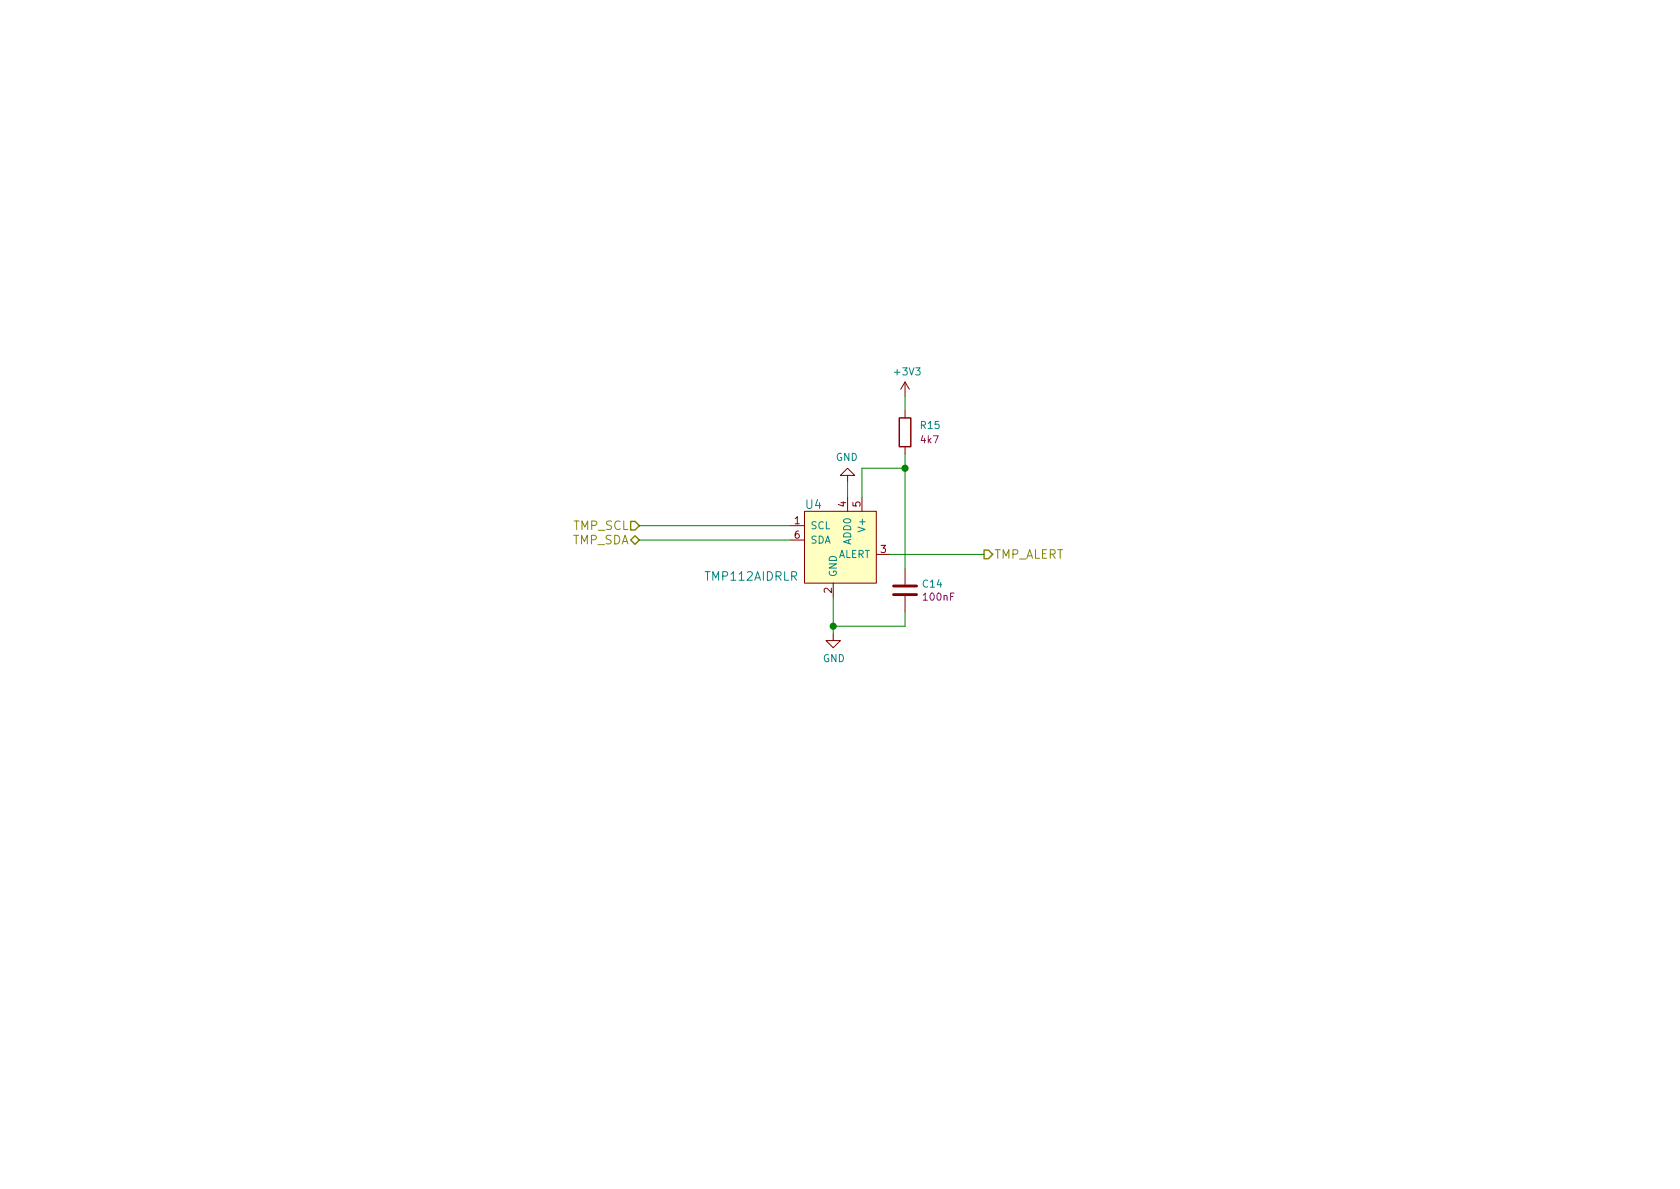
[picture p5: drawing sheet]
EESchema Schematic File Version 4
LIBS:ASISTE-cache
EELAYER 26 0
EELAYER END
$Descr A4 11693 8268
encoding utf-8
Sheet 5 6
Title "Temperature"
Date "2018-08-15"
Rev "v1.0"
Comp "ASISTE"
Comment1 "Julio López Moya"
Comment2 "ASISTE"
Comment3 ""
Comment4 ""
$EndDescr
$Comp
L Asiste:TMP112AIDRLR U4
U 1 1
P 5900 3850
F 0 "U4" H 5600 4200 60  0000 L CNN
F 1 "TMP112AIDRLR" H 4900 3700 60  0000 L CNN
F 2 "ASISTE:SOT-563" H 6100 4050 60  0001 L CNN
F 3 "http://www.ti.com/lit/ds/symlink/tmp112.pdf" H 6100 4150 60  0001 L CNN
F 4 "TMP112AIDRLR" H 6100 4250 60  0001 L CNN "man#"
	1    5900 3850
	1    0    0    -1  
$EndComp
Text HLabel 4450 3650 0    60   Input ~ 0
TMP_SCL
Text HLabel 4450 3750 0    60   BiDi ~ 0
TMP_SDA
Text HLabel 6850 3850 2    60   Output ~ 0
TMP_ALERT
$Comp
L Asiste:GND #PWR028
U 1 1
P 5800 4400
F 0 "#PWR028" H 5800 4150 50  0001 C CNN
F 1 "GND" H 5805 4227 50  0000 C CNN
F 2 "" H 5800 4400 50  0001 C CNN
F 3 "" H 5800 4400 50  0001 C CNN
	1    5800 4400
	1    0    0    -1  
$EndComp
Wire Wire Line
	5800 4150 5800 4350
Wire Wire Line
	6000 3450 6000 3250
$Comp
L Asiste:+3V3 #PWR030
U 1 1
P 6300 2750
F 0 "#PWR030" H 6300 2600 50  0001 C CNN
F 1 "+3V3" H 6315 2923 50  0000 C CNN
F 2 "" H 6300 2750 50  0001 C CNN
F 3 "" H 6300 2750 50  0001 C CNN
	1    6300 2750
	1    0    0    -1  
$EndComp
$Comp
L Asiste:C_0402_100nF C14
U 1 1
P 6300 4100
F 0 "C14" H 6415 4146 50  0000 L CNN
F 1 "C_0402_100nF" H 6050 3550 50  0001 L CNN
F 2 "ASISTE:C_0402" H 6350 3850 50  0001 C CNN
F 3 "https://www.mouser.es/datasheet/2/281/murata_03122018_GCM_Series-1310150.pdf" H 6850 3750 50  0001 C CNN
F 4 "GCM155R71C104KA55D" H 6300 3650 60  0001 C CNN "man#"
F 5 "100nF" H 6415 4055 50  0000 L CNN "Capacitance"
F 6 "16V" H 6250 3450 50  0001 L CNN "Voltage"
	1    6300 4100
	1    0    0    -1  
$EndComp
Wire Wire Line
	6300 4250 6300 4350
Wire Wire Line
	6300 4350 5800 4350
Connection ~ 5800 4350
Wire Wire Line
	5800 4350 5800 4400
Wire Wire Line
	6300 3950 6300 3250
Wire Wire Line
	6000 3250 6300 3250
Connection ~ 6300 3250
$Comp
L Asiste:GND #PWR029
U 1 1
P 5900 3350
F 0 "#PWR029" H 5900 3100 50  0001 C CNN
F 1 "GND" H 5905 3177 50  0000 C CNN
F 2 "" H 5900 3350 50  0001 C CNN
F 3 "" H 5900 3350 50  0001 C CNN
	1    5900 3350
	-1   0    0    1   
$EndComp
Wire Wire Line
	5900 3350 5900 3450
Wire Wire Line
	6300 3150 6300 3250
Wire Wire Line
	6300 2750 6300 2850
Wire Wire Line
	4450 3650 5500 3650
Wire Wire Line
	4450 3750 5500 3750
Wire Wire Line
	6200 3850 6850 3850
$Comp
L Asiste:R_0402_4k7 R15
U 1 1
P 6300 3000
F 0 "R15" H 6400 3050 50  0000 L CNN
F 1 "R_0402_4k7" H 6300 2450 50  0001 C CNN
F 2 "ASISTE:R_0402" H 6300 2550 50  0001 C CNN
F 3 "https://www.mouser.es/datasheet/2/315/AOA0000C334-1314047.pdf" H 6300 2650 50  0001 C CNN
F 4 "ERJ-U02D4701X" H 6250 2750 60  0001 C CNN "man#"
F 5 "4k7" H 6400 2950 50  0000 L CNN "Resistance"
	1    6300 3000
	1    0    0    -1  
$EndComp
$EndSCHEMATC
